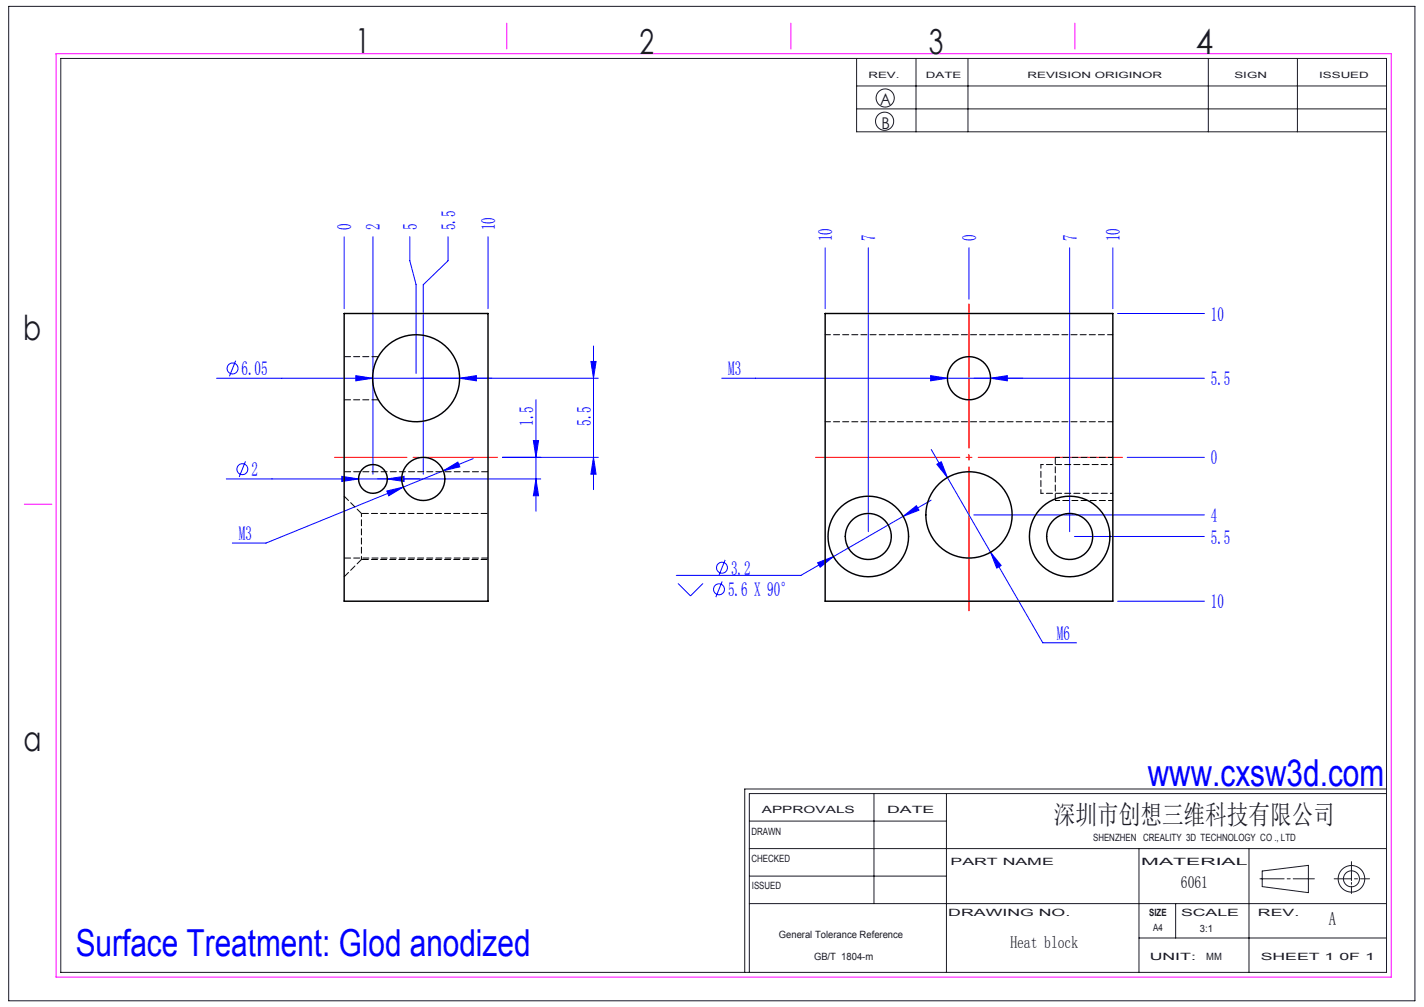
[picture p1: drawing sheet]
<svg xmlns="http://www.w3.org/2000/svg" width="297mm" height="210mm" viewBox="0 0 297 210" stroke-linecap="round" stroke-linejoin="round" font-family="sans-serif">
<g fill="none" stroke="#191924" stroke-width=".21">
<path d="M1.8 1.3h293.3v207.4h-293.3zM12.7 12.2h276.5v190.6h-276.5zM178.7 12.2v15.3h110.5M178.7 17.9h110.5M191.1 12.2v15.3M201.9 12.2v15.3M252 12.2v15.3M270.6 12.2v15.3M178.7 22.7h110.5M156.3 177h132.9M156.3 171.2h41.1M182.3 165.5v22.9"/>
<path d="M197.4 165.5v37.3M237.6 177v25.8M260.5 177v25.8M281.9 179.7v4M289.2 165.5h-132.9v37.3M289.2 164.5h-133.9v38.3M156.3 188.4h132.9M156.3 182.7h41.1M237.6 195.6h51.6M245.2 188.4v7.2M262.8 183.3h5M263.3 181.6l9.6-1.1v5.7l-9.6-1.3z"/>
<path d="M268.5 183.3h.6M269.7 183.3h4.4M278.3 183.3h3.6M281.9 184v.4M281.9 184.8v1.5M282.5 183.3h.6M283.8 183.3h1.9"/>
<circle cx="184.5" cy="25.3" r="1.89"/>
<circle cx="184.6" cy="20.4" r="1.89"/>
<circle cx="281.9" cy="183.3" r="1.67"/>
<circle cx="281.9" cy="183.3" r="2.77"/>
</g>
<path d="M11.7 11.2h278.5v192.6h-278.5zM105.7 4.8v5.4M165 4.8v5.4M224.2 4.8v5.4M5.1 105.1h5.7" fill="none" stroke="#f0f" stroke-width=".21"/>
<g fill="none" stroke="#00f" stroke-width=".21">
<path d="M71.8 49.4v15M77.8 49.4v49.5M85.5 49.4v5l1.3 5v18.5M93.4 49.4v5l-5.1 5v39.5M101.8 49.4v15M172.1 51.7v12.7M181.1 51.7v59.2M202.1 51.7v10.7M223.1 51.7v59.2M232.1 51.7v12.7M49.2 75.2l-1.3 3.3M74.2 78.3l3.5 .6-3.5 .5z"/>
<path d="M95.9 78.9l3.5-.6v1.1zM123.2 75.4h1.1l-.5 3.5zM123.8 72.1v30M124.8 78.9h-79.6M194.1 78.3l3.5 .6-3.5 .5zM206.6 78.9l3.5-.6v1.1zM233.1 65.4h18.1M251.2 78.9h-100.7M51.2 96.2l-1.3 3.3M71.3 99.3l3.5 .6-3.5 .5zM80.8 99.9l3.5-.6v1.1zM92.5 98.2l3-1.8 .4 1z"/>
<path d="M92.5 98.2l-37 15.1h-7M98.7 95.6l-6.2 2.6M104.8 95.4h20M111.2 91.9h1.1l-.5 3.5zM111.8 83.3v23.3M111.8 99.9l.5 3.5h-1.1zM112.8 99.9h-65.6M123.8 95.4l.5 3.5h-1.1zM194.2 93.8l23.3 40.2h7M195.4 96.8l.9-.5 1.3 3.3zM235.1 95.4h16.1M80.7 102.4l3.4-.8-3 1.8z"/>
<path d="M151.2 116.8l-1.3 3.2M170.5 117.4l3.3-1.3-2.7 2.2zM173.8 116.1l-6.8 3.9h-26M188.4 107.7l2.7-2.2 .6 .9zM194.2 104.3l-20.4 11.8M203.1 107.4h48.1M206.6 115.2l2.2 2.7-.9 .6zM224.1 111.9h27.1M141.4 121.7l2.6 2.6 2.6-2.6M150.6 121.3l-1.3 3.2M233.1 125.4h18.1"/>
<circle cx="48.5" cy="76.8" r="1.14"/>
<circle cx="50.5" cy="97.8" r="1.14"/>
<circle cx="150.6" cy="118.4" r="1.14"/>
<circle cx="150" cy="122.9" r="1.14"/>
</g>
<path d="M202.1 63.4v64M234.1 95.4h-64" fill="none" stroke="#f00" stroke-width=".21" stroke-dasharray="30.5 1.3 1.3 1.3" stroke-dashoffset=".4"/>
<path d="M69.8 95.4h34" fill="none" stroke="#f00" stroke-width=".21" stroke-dasharray="30.5 1.3 1.3 1.3" stroke-dashoffset="15.4"/>
<g fill="#00f">
<path d="M206.6 78.9l3.5 .5v-1.1zM194.1 78.3v1.1l3.5-.5zM188.4 107.7l3.3-1.3-.6-.9zM170.5 117.4l.6 .9 2.7-2.2zM195.4 96.8l2.2 2.8-1.3-3.3zM206.6 115.2l1.3 3.3 .9-.6zM95.9 78.9l3.5 .5v-1.1zM74.2 78.3v1.1l3.5-.5zM80.8 99.9l3.5 .5v-1.1zM71.3 99.3v1.1l3.5-.5zM92.5 98.2l3.4-.8-.4-1zM80.7 102.4l.4 1 3-1.8z"/>
<path d="M111.2 91.9h1.1l-.5 3.5zM111.8 99.9l.5 3.5h-1.1zM123.2 75.4h1.1l-.5 3.5zM123.8 95.4l.5 3.5h-1.1z"/>
</g>
<g fill="none" stroke="#000" stroke-width=".3">
<path d="M71.8 65.4h30v60h-30zM172.1 65.4h60v60h-60z"/>
<circle cx="86.8" cy="78.9" r="9.1"/>
<circle cx="202.1" cy="78.9" r="4.5"/>
<circle cx="77.8" cy="99.9" r="3"/>
<circle cx="88.3" cy="99.9" r="4.5"/>
<circle cx="181.1" cy="111.9" r="8.4"/>
<circle cx="181.1" cy="111.9" r="4.8"/>
<circle cx="202.1" cy="107.4" r="9"/>
<circle cx="223.1" cy="111.9" r="8.4"/>
<circle cx="223.1" cy="111.9" r="4.8"/>
</g>
<path d="M217.1 96.9v6" fill="none" stroke="#000" stroke-width=".21" stroke-dasharray="1.3 .6" stroke-dashoffset=".5"/>
<path d="M78.9 74.4h-7.1M71.8 83.4h7.1M101.8 98.4h-30M220.1 95.4v9M71.8 116.4h30" fill="none" stroke="#000" stroke-width=".21" stroke-dasharray="1.3 .6" stroke-dashoffset="-.1"/>
<path d="M232.1 96.9h-15M217.1 102.9h15" fill="none" stroke="#000" stroke-width=".21" stroke-dasharray="1.3 .6" stroke-dashoffset=".8"/>
<path d="M232.1 69.8h-60M172.1 88h60" fill="none" stroke="#000" stroke-width=".21" stroke-dasharray="1.3 .6" stroke-dashoffset=".2"/>
<path d="M232.1 95.4h-12M220.1 104.4h12" fill="none" stroke="#000" stroke-width=".21" stroke-dasharray="1.3 .6" stroke-dashoffset=".3"/>
<path d="M75.4 107.1v9.6" fill="none" stroke="#000" stroke-width=".21" stroke-dasharray="1.3 .6" stroke-dashoffset=".6"/>
<path d="M75.4 107.1l-3.6-3.6M71.8 120.3l3.6-3.6" fill="none" stroke="#000" stroke-width=".21" stroke-dasharray="1.3 .6"/>
<path d="M75.4 116.7h26.4M101.8 107.1h-26.4" fill="none" stroke="#000" stroke-width=".21" stroke-dasharray="1.3 .6" stroke-dashoffset="-.2"/>
<g font-size="7.8" fill="#00f">
<text x="239.4" y="163.9">www.cxsw3d.com</text>
<text x="15.8" y="199.3">Surface Treatment: Glod anodized</text>
</g>
<g font-size="7.2" fill="#191924">
<text x="74.1" y="11">1</text>
<text x="133.4" y="11.2">2</text>
<text x="193.7" y="11.3">3</text>
<text x="249.4" y="11.3">4</text>
<text x="4.8" y="70.9">b</text>
<text x="4.9" y="156.5">a</text>
</g>
<text font-size="5.6" fill="#191924" x="219.8" y="171.8">深圳市创想三维科技有限公司</text>
<g font-size="4.1" fill="#00f">
<text x="73.2" y="48" transform="rotate(-90 73.2 48)">0</text>
<text x="79.2" y="48" transform="rotate(-90 79.2 48)">2</text>
<text x="86.9" y="48" transform="rotate(-90 86.9 48)">5</text>
<text x="94.9" y="48" transform="rotate(-90 94.9 48)">5.5</text>
<text x="103.2" y="48" transform="rotate(-90 103.2 48)">10</text>
<text x="173.6" y="50.3" transform="rotate(-90 173.6 50.3)">10</text>
<text x="182.6" y="50.3" transform="rotate(-90 182.6 50.3)">7</text>
<text x="203.6" y="50.3" transform="rotate(-90 203.6 50.3)">0</text>
<text x="224.6" y="50.3" transform="rotate(-90 224.6 50.3)">7</text>
<text x="233.6" y="50.3" transform="rotate(-90 233.6 50.3)">10</text>
<text x="252.6" y="66.8">10</text>
<text x="50.4" y="78.3">6.05</text>
<text x="151.9" y="78.3">M3</text>
<text x="252.6" y="80.3">5.5</text>
<text x="111.2" y="88.8" transform="rotate(-90 111.2 88.8)">1.5</text>
<text x="123.2" y="88.8" transform="rotate(-90 123.2 88.8)">5.5</text>
<text x="52.4" y="99.3">2</text>
<text x="252.6" y="96.8">0</text>
<text x="49.8" y="112.7">M3</text>
<text x="252.6" y="108.8">4</text>
<text x="252.6" y="113.3">5.5</text>
<text x="152.5" y="119.9">3.2</text>
<text x="151.8" y="124.4">5.6 X 90°</text>
<text x="252.6" y="126.8">10</text>
<text x="220.4" y="133.5">M6</text>
</g>
<text font-size="3.9" fill="#191924" x="277.2" y="193">A</text>
<g font-size="3.5" fill="#191924">
<text x="246.3" y="185.2">6061</text>
<text x="210.7" y="197.7">Heat block</text>
</g>
<g font-size="3.4" fill="#191924">
<text x="183.6" y="22">A</text>
<text x="183.8" y="27">B</text>
</g>
<g font-size="2.1" fill="#191924">
<text x="158.9" y="169.5">APPROVALS</text>
<text x="185" y="169.5">DATE</text>
<text x="156.7" y="174.2">DRAWN</text>
<text x="156.7" y="179.7">CHECKED</text>
<text x="228" y="175.4">SHENZHEN CREALITY 3D TECHNOLOGY CO ., LTD</text>
<text x="156.8" y="185.4">ISSUED</text>
<text x="198.2" y="180.4">PART NAME</text>
<text x="238" y="180.4">MATERIAL</text>
<text x="197.8" y="191">DRAWING NO.</text>
<text x="239.7" y="191">SIZE</text>
<text x="246.3" y="191">SCALE</text>
<text x="262.4" y="191">REV.</text>
<text x="162.4" y="195.6">General Tolerance Reference</text>
<text x="240.5" y="194.1">A4</text>
<text x="250.3" y="194.3">3:1</text>
<text x="169.8" y="200.2">GB/T 1804-m</text>
<text x="239.8" y="200.2">UNIT:</text>
<text x="251.6" y="200.2">MM</text>
<text x="262.9" y="200.2">SHEET 1 0F 1</text>
</g>
<g font-size="1.8" fill="#191924">
<text x="181.1" y="16.3">REV.</text>
<text x="193.1" y="16.3">DATE</text>
<text x="214.3" y="16.3">REVISION ORIGINOR</text>
<text x="257.5" y="16.3">SIGN</text>
<text x="275.1" y="16.3">ISSUED</text>
</g>
</svg>
